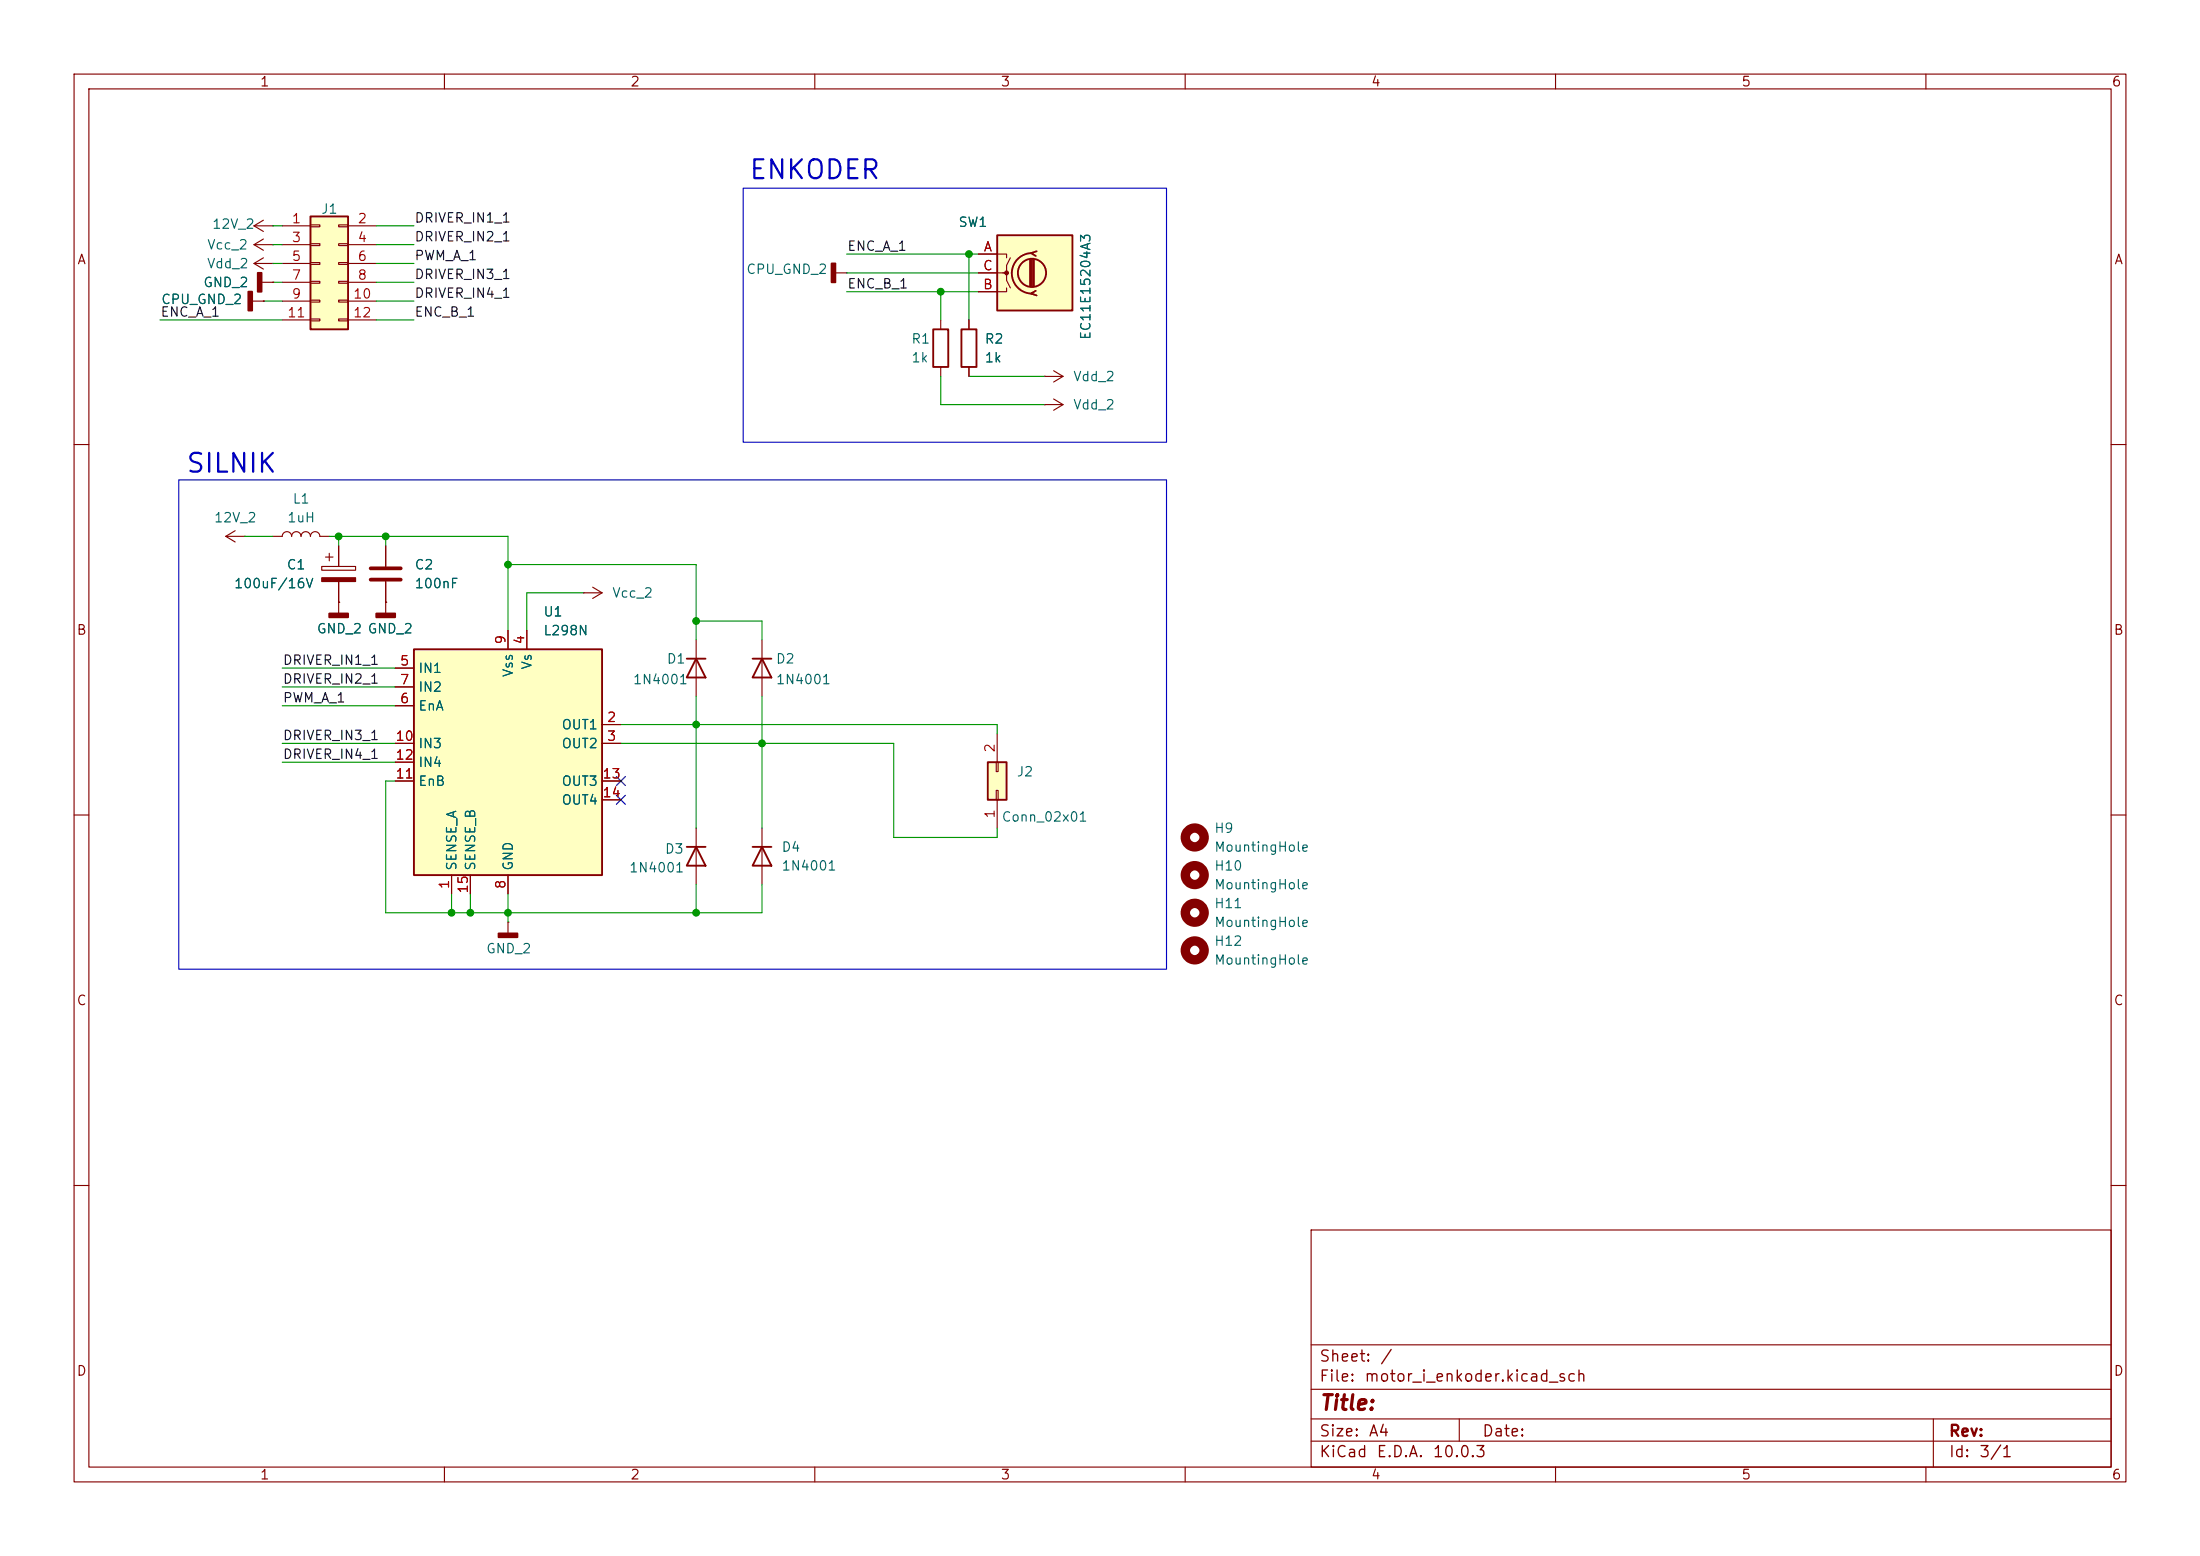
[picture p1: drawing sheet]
<svg xmlns="http://www.w3.org/2000/svg" width="297mm" height="210mm" viewBox="0 0 297 210" stroke-linecap="round" stroke-linejoin="round" font-family="sans-serif">
<g fill="none" stroke="#840000" stroke-width=".15">
<path d="M10 10h277v190h-277zM12 12h273v186h-273zM60 10v2M110 10v2M160 10v2M210 10v2M260 10v2M112.8 36.8h1.5M114.3 36.8h.1M127 43.2v1.3M127 49.5v1.3M10 60h2"/>
<path d="M36.8 72.4h1.3a.64 .64 0 0 1 .6-.6 .64 .64 0 0 1 .7 .6 .64 .64 0 0 1 .6-.6 .64 .64 0 0 1 .6 .6 .64 .64 0 0 1 .7-.6 .64 .64 0 0 1 .6 .6 .64 .64 0 0 1 .6-.6 .64 .64 0 0 1 .7 .6h1.2M52.1 73.7v2.8M52.1 78.5v4.3M285 60h2M45.7 81.3h.1M45.7 81.3v1.5M52.1 81.3h.1M102.9 86.4v7.6M10 110h2M102.9 111.8v7.6M285 110h2M10 160h2"/>
<path d="M177 166h108v32h-108zM285 160h2M60 198v2M110 198v2M160 198v2M177 194.5h108M177 191.5h108M177 187.5h108M177 181.5h108M197 191.5v3M210 198v2M260 198v2"/>
<path d="M261 191.5v6.5"/>
</g>
<g fill="none" stroke="#840000" stroke-width="1.3">
<circle cx="161.3" cy="118.1" r="1.27"/>
<circle cx="161.3" cy="113" r="1.27"/>
<circle cx="161.3" cy="123.2" r="1.27"/>
<circle cx="161.3" cy="128.3" r="1.27"/>
</g>
<path d="M50 76.7h4.1M50 78.2h4.1" fill="none" stroke="#840000" stroke-width=".51"/>
<g fill="#840000" stroke="#840000" stroke-width=".25">
<path d="M50.8 82.8h2.5v.5h-2.5z"/>
<path d="M44.4 82.8h2.6v.5h-2.6z"/>
<path d="M112.3 35.6h.5v2.5h-.5z"/>
</g>
<path d="M126 44.5h2v5h-2zM101.6 88.9h2.5M102.9 88.9l1.2 2.5h-2.5zM101.6 114.3h2.5M102.9 114.3l1.2 2.5h-2.5z" fill="none" stroke="#840000" stroke-width=".25"/>
<path d="M133.3 102.9h2.6v5.1h-2.6z" fill="#ffffc2"/>
<path d="M133.3 102.9h2.6v5.1h-2.6z" fill="none" stroke="#840000" stroke-width=".25"/>
<path d="M35.3 38.1h1.5M36.8 38.1h.1M141 54.6h.1M141 54.6h2.5M142.2 53.8l1.3 .8M143.5 54.6l-1.3 .8M134.6 99.1v3.8M134.5 106.7h.2v1.3h-.2zM134.5 102.9h.2v1.2h-.2zM134.6 108v3.8" fill="none" stroke="#840000" stroke-width=".15"/>
<path d="M34.8 36.8h.5v2.6h-.5z" fill="#840000" stroke="#840000" stroke-width=".25"/>
<path d="M134.6 31.8h10.2v10.1h-10.2z" fill="#ffffc2"/>
<g fill="none" stroke="#840000" stroke-width=".25">
<path d="M134.6 31.8h10.2v10.1h-10.2zM139.1 35.1v3.5M139.3 34.2a2.73 2.73 0 0 0-2.7 2.7 2.73 2.73 0 0 0 2.7 2.7M139.3 35.1v3.5M139.6 35.1v3.5M139.8 39.2l-.6 .4 .8 .3M140 33.9l-.8 .3 .6 .3M129.8 44.5h2v5h-2zM92.7 88.9h2.5M94 88.9l1.2 2.5h-2.5z"/>
<circle cx="139.3" cy="36.8" r="1.9"/>
</g>
<g fill="none" stroke="#840000" stroke-width=".15">
<path d="M132.1 34.3h3.8v.5M132.1 36.8h3.8v1l.5 1.1M135.9 38.9v.5h-3.8M136.4 34.8l-.5 1v1h-.5M130.8 43.2v1.3M130.8 49.5v1.3M141 50.8h.1M141 50.8h2.5M142.2 50l1.3 .8M143.5 50.8l-1.3 .8M30.5 72.4l1.2 .8M30.5 72.4h2.5"/>
<path d="M31.7 71.6l-1.2 .8M33 72.4h.1M43.4 76.5h4.6v.5h-4.6zM43.9 75.2h1.1M44.4 74.7v1M45.7 73.7v2.8M45.7 78.5v2.8M80 79.2l1.3 .8M78.7 80h.1M78.7 80h2.6M81.3 80l-1.3 .8M94 86.4v7.6"/>
<path d="M68.6 124.5h.1M68.6 124.5v1.5"/>
</g>
<g fill="#840000" stroke="#840000" stroke-width=".15">
<path d="M43.4 78h4.6v.5h-4.6z"/>
<circle cx="135.9" cy="36.8" r=".25"/>
</g>
<path d="M67.3 126h2.5v.5h-2.5z" fill="#840000" stroke="#840000" stroke-width=".25"/>
<path d="M55.9 87.6h25.4v30.5h-25.4z" fill="#ffffc2"/>
<path d="M55.9 87.6h25.4v30.5h-25.4zM92.7 114.3h2.5M94 114.3l1.2 2.5h-2.5z" fill="none" stroke="#840000" stroke-width=".25"/>
<g fill="none" stroke="#840000" stroke-width=".15">
<path d="M34.3 35.6l1.3 .7M34.3 35.6h2.5M35.6 34.8l-1.3 .8M36.8 35.6h.1M53.3 90.2h2.6M53.3 95.3h2.6M53.3 92.7h2.6M68.6 85.1v2.5M71.1 85.1v2.5M81.3 97.8h2.5M53.3 100.3h2.6M53.3 105.4h2.6"/>
<path d="M53.3 102.9h2.6M61 118.1v2.6M63.5 118.1v2.6M68.6 118.1v2.6M81.3 100.3h2.5M81.3 105.4h2.5M81.3 108h2.5M94 111.8v7.6"/>
</g>
<path d="M41.9 29.2h5.1v15.3h-5.1z" fill="#ffffc2"/>
<path d="M41.9 29.2h5.1v15.3h-5.1z" fill="none" stroke="#840000" stroke-width=".25"/>
<g fill="none" stroke="#840000" stroke-width=".15">
<path d="M34.3 30.5h2.5M34.3 33h2.5M34.3 30.5l1.3 .7M34.3 33l1.3 .8M35.6 29.7l-1.3 .8M35.6 32.3l-1.3 .7M36.8 30.5h.1M36.8 33h.1M36.8 38.1h.1M38.1 30.5h3.8M38.1 33h3.8M38.1 35.6h3.8"/>
<path d="M38.1 38.1h3.8M41.9 30.4h1.3v.2h-1.3zM41.9 32.9h1.3v.2h-1.3zM41.9 35.4h1.3v.3h-1.3zM41.9 38h1.3v.2h-1.3zM45.7 30.4h1.3v.2h-1.3zM45.7 32.9h1.3v.2h-1.3zM45.7 35.4h1.3v.3h-1.3zM45.7 38h1.3v.2h-1.3zM47 30.5h3.8M47 33h3.8M47 35.6h3.8"/>
<path d="M47 38.1h3.8M132.1 34.3h2.5M132.1 39.4h2.5M132.1 36.8h2.5M34 40.6h1.6M35.6 40.6h.1M38.1 40.6h3.8M38.1 43.2h3.8M41.9 40.5h1.3v.3h-1.3zM41.9 43.1h1.3v.2h-1.3zM45.7 40.5h1.3v.3h-1.3zM45.7 43.1h1.3v.2h-1.3z"/>
<path d="M47 40.6h3.8M47 43.2h3.8M130.8 43.2v1.3M130.8 49.5v1.3M45.7 73.7v2.8M45.7 78.5v2.8M52.1 73.7v2.8M52.1 78.5v2.8M45.7 81.3h.1M52.1 81.3h.1M53.3 90.2h2.6M53.3 95.3h2.6"/>
<path d="M53.3 92.7h2.6M68.6 85.1v2.5M71.1 85.1v2.5M81.3 97.8h2.5M53.3 100.3h2.6M53.3 105.4h2.6M53.3 102.9h2.6M61 118.1v2.6M63.5 118.1v2.6M68.6 118.1v2.6M81.3 100.3h2.5M81.3 105.4h2.5"/>
<path d="M81.3 108h2.5"/>
</g>
<path d="M33.5 39.4h.5v2.5h-.5z" fill="#840000" stroke="#840000" stroke-width=".25"/>
<g fill="none" stroke="#009600" stroke-width=".15">
<path d="M36.8 35.6h1.3M36.8 33h1.3M36.8 38.1h1.3M36.8 30.5h1.3M50.8 35.6h5.1M50.8 33h5.1M50.8 38.1h5.1M50.8 30.5h5.1M114.3 34.3h17.8M114.3 39.4h17.8M114.3 36.8h17.8M127 39.4v3.8"/>
<path d="M130.8 34.3v8.9M21.6 43.2h16.5M35.6 40.6h2.5M50.8 43.2h5.1M50.8 40.6h5.1M127 50.8v3.8h14M130.8 50.8h10.2M33 72.4h3.8M44.4 72.4h24.2v12.7M45.7 72.4v1.3M52.1 72.4v1.3M68.6 76.2h25.4v10.2"/>
<path d="M38.1 92.7h15.2M38.1 95.3h15.2M38.1 90.2h15.2M78.7 80h-7.6v5.1M83.8 97.8h50.8v1.3M94 94v17.8M94 83.8h8.9v2.6M102.9 94v17.8M38.1 100.3h15.2M38.1 102.9h15.2M53.3 105.4h-1.2v17.8h50.8v-3.8M83.8 100.3h36.8v12.7h14v-1.2"/>
<path d="M94 119.4v3.8M61 120.7v2.5M63.5 120.7v2.5M68.6 120.7v3.8"/>
</g>
<path d="M83.2 107.3l1.2 1.3M83.2 104.8l1.2 1.2M84.4 107.3l-1.2 1.3M84.4 104.8l-1.2 1.2" fill="none" stroke="#000084" stroke-width=".15"/>
<path d="M100.3 25.4h57.2v34.3h-57.2zM24.1 64.8h133.4v66h-133.4z" fill="none" stroke="#0000c2" stroke-width=".15"/>
<g fill="#009600" stroke="#009600" stroke-width=".14">
<circle cx="45.7" cy="72.4" r=".46"/>
<circle cx="52.1" cy="72.4" r=".46"/>
<circle cx="61" cy="123.2" r=".46"/>
<circle cx="68.6" cy="76.2" r=".46"/>
<circle cx="130.8" cy="34.3" r=".46"/>
<circle cx="127" cy="39.4" r=".46"/>
<circle cx="94" cy="123.2" r=".46"/>
<circle cx="94" cy="97.8" r=".46"/>
<circle cx="68.6" cy="123.2" r=".46"/>
<circle cx="63.5" cy="123.2" r=".46"/>
<circle cx="102.9" cy="100.3" r=".46"/>
<circle cx="94" cy="83.8" r=".46"/>
</g>
<g font-size="2.5" fill="#0000c2">
<text x="101" y="24.8">ENKODER</text>
<text x="25" y="64.4">SILNIK</text>
</g>
<text font-size="2" fill="#840000" x="178" y="190.8">Title:</text>
<g font-size="1.5" fill="#840000">
<text x="178" y="184.2">Sheet:</text>
<text x="186.2" y="184.2">/</text>
<text x="178" y="186.9">File:</text>
<text x="184.1" y="186.9">motor_i_enkoder.kicad_sch</text>
<text x="178" y="197.1">KiCad</text>
<text x="178" y="194.3">Size:</text>
<text x="184.7" y="194.3">A4</text>
<text x="185.7" y="197.1">E.D.A.</text>
<text x="193.3" y="197.1">10.0.3</text>
<text x="200" y="194.3">Date:</text>
<text x="263" y="194.3">Rev:</text>
<text x="263" y="197.1">Id:</text>
<text x="267.1" y="197.1">3/1</text>
</g>
<g font-size="1.3" fill="#840000">
<text x="35" y="12">1</text>
<text x="85" y="12">2</text>
<text x="135" y="12">3</text>
<text x="185" y="12">4</text>
<text x="235" y="12">5</text>
<text x="285" y="12">6</text>
<text x="10.3" y="36">A</text>
<text x="285.3" y="36">A</text>
<text x="10.3" y="86">B</text>
<text x="285.3" y="86">B</text>
<text x="10.3" y="136">C</text>
<text x="285.3" y="136">C</text>
<text x="10.3" y="186">D</text>
<text x="285.3" y="186">D</text>
<text x="35" y="200">1</text>
<text x="85" y="200">2</text>
<text x="135" y="200">3</text>
<text x="185" y="200">4</text>
<text x="235" y="200">5</text>
<text x="285" y="200">6</text>
</g>
<g font-size="1.3" fill="#006464">
<text x="43.3" y="29.2">J1</text>
<text x="27.9" y="34">Vcc_2</text>
<text x="28.6" y="31.2">12V_2</text>
<text x="129.3" y="30.9">SW1</text>
<text x="21.7" y="41.4">CPU_GND_2</text>
<text x="27.4" y="39.1">GND_2</text>
<text x="27.9" y="36.5">Vdd_2</text>
<text x="100.7" y="37.3">CPU_GND_2</text>
<text x="122.9" y="46.7">R1</text>
<text x="132.9" y="46.7">R2</text>
<text x="147.5" y="46" transform="rotate(-90 147.5 46)">EC11E15204A3</text>
<text x="122.9" y="49.2">1k</text>
<text x="132.9" y="49.2">1k</text>
<text x="144.8" y="51.8">Vdd_2</text>
<text x="144.8" y="55.6">Vdd_2</text>
<text x="28.8" y="70.8">12V_2</text>
<text x="38.7" y="70.8">1uH</text>
<text x="39.4" y="68.3">L1</text>
<text x="38.6" y="77.2">C1</text>
<text x="55.9" y="77.2">C2</text>
<text x="31.5" y="79.7">100uF/16V</text>
<text x="55.9" y="79.7">100nF</text>
<text x="73.3" y="83.5">U1</text>
<text x="82.6" y="81">Vcc_2</text>
<text x="42.7" y="85.8">GND_2 GND_2</text>
<text x="73.3" y="86.1">L298N</text>
<text x="89.9" y="89.9">D1</text>
<text x="104.7" y="89.9">D2</text>
<text x="56.4" y="91.1">IN1</text>
<text x="56.4" y="93.7">IN2</text>
<text x="69.6" y="91.5" transform="rotate(-90 69.6 91.5)">Vss</text>
<text x="72.1" y="90.5" transform="rotate(-90 72.1 90.5)">Vs</text>
<text x="85.4" y="92.7">1N4001</text>
<text x="104.7" y="92.7">1N4001</text>
<text x="56.4" y="96.2">EnA</text>
<text x="56.4" y="101.3">IN3</text>
<text x="75.7" y="98.8">OUT1</text>
<text x="75.7" y="101.3">OUT2</text>
<text x="56.4" y="106.4">EnB</text>
<text x="56.4" y="103.8">IN4</text>
<text x="75.7" y="106.4">OUT3</text>
<text x="137.2" y="105.1">J2</text>
<text x="75.7" y="108.9">OUT4</text>
<text x="135.1" y="111.2">Conn_02x01</text>
<text x="163.8" y="112.7">H9</text>
<text x="61.9" y="117.6" transform="rotate(-90 61.9 117.6)">SENSE_A</text>
<text x="64.5" y="117.6" transform="rotate(-90 64.5 117.6)">SENSE_B</text>
<text x="69.6" y="117.6" transform="rotate(-90 69.6 117.6)">GND</text>
<text x="84.8" y="118.1">1N4001</text>
<text x="89.7" y="115.5">D3</text>
<text x="105.4" y="115.3">D4</text>
<text x="105.4" y="117.8">1N4001</text>
<text x="163.8" y="117.8">H10</text>
<text x="163.8" y="115.3">MountingHole</text>
<text x="163.8" y="122.9">H11</text>
<text x="163.8" y="120.4">MountingHole</text>
<text x="163.8" y="125.4">MountingHole</text>
<text x="65.5" y="129">GND_2</text>
<text x="163.8" y="128">H12</text>
<text x="163.8" y="130.5">MountingHole</text>
</g>
<g font-size="1.3" fill="#a90000">
<text x="39.3" y="30.5">1</text>
<text x="39.3" y="33">3</text>
<text x="39.3" y="35.5">5</text>
<text x="48.2" y="30.5">2</text>
<text x="48.2" y="33">4</text>
<text x="48.2" y="35.5">6</text>
<text x="132.7" y="34.3">A</text>
<text x="39.3" y="38.1">7</text>
<text x="39.3" y="40.6">9</text>
<text x="47.6" y="40.6">10</text>
<text x="48.2" y="38.1">8</text>
<text x="132.6" y="39.3">B</text>
<text x="132.6" y="36.8">C</text>
<text x="38.7" y="43.2">11</text>
<text x="47.6" y="43.2">12</text>
<text x="68.6" y="87.1" transform="rotate(-90 68.6 87.1)">9</text>
<text x="71.1" y="87.1" transform="rotate(-90 71.1 87.1)">4</text>
<text x="53.9" y="90.1">5</text>
<text x="53.9" y="95.2">6</text>
<text x="53.9" y="92.7">7</text>
<text x="53.3" y="100.3">10</text>
<text x="81.8" y="97.8">2</text>
<text x="81.8" y="100.3">3</text>
<text x="134.6" y="101.7" transform="rotate(-90 134.6 101.7)">2</text>
<text x="53.3" y="105.4">11</text>
<text x="53.3" y="102.8">12</text>
<text x="81.2" y="105.4">13</text>
<text x="81.2" y="107.9">14</text>
<text x="134.6" y="110.6" transform="rotate(-90 134.6 110.6)">1</text>
<text x="60.9" y="120.1" transform="rotate(-90 60.9 120.1)">1</text>
<text x="63.5" y="120.7" transform="rotate(-90 63.5 120.7)">15</text>
<text x="68.6" y="120.1" transform="rotate(-90 68.6 120.1)">8</text>
</g>
<g font-size="1.3" fill="#0f0f0f">
<text x="55.9" y="35.4">PWM_A_1</text>
<text x="55.9" y="30.4">DRIVER_IN1_1</text>
<text x="55.9" y="32.9">DRIVER_IN2_1</text>
<text x="114.3" y="34.2">ENC_A_1</text>
<text x="55.9" y="38">DRIVER_IN3_1</text>
<text x="55.9" y="40.5">DRIVER_IN4_1</text>
<text x="114.3" y="39.2">ENC_B_1</text>
<text x="21.6" y="43.1">ENC_A_1</text>
<text x="55.9" y="43.1">ENC_B_1</text>
<text x="38.1" y="92.6">DRIVER_IN2_1</text>
<text x="38.1" y="90">DRIVER_IN1_1</text>
<text x="38.1" y="95.1">PWM_A_1</text>
<text x="38.1" y="100.2">DRIVER_IN3_1</text>
<text x="38.1" y="102.7">DRIVER_IN4_1</text>
</g>
</svg>
